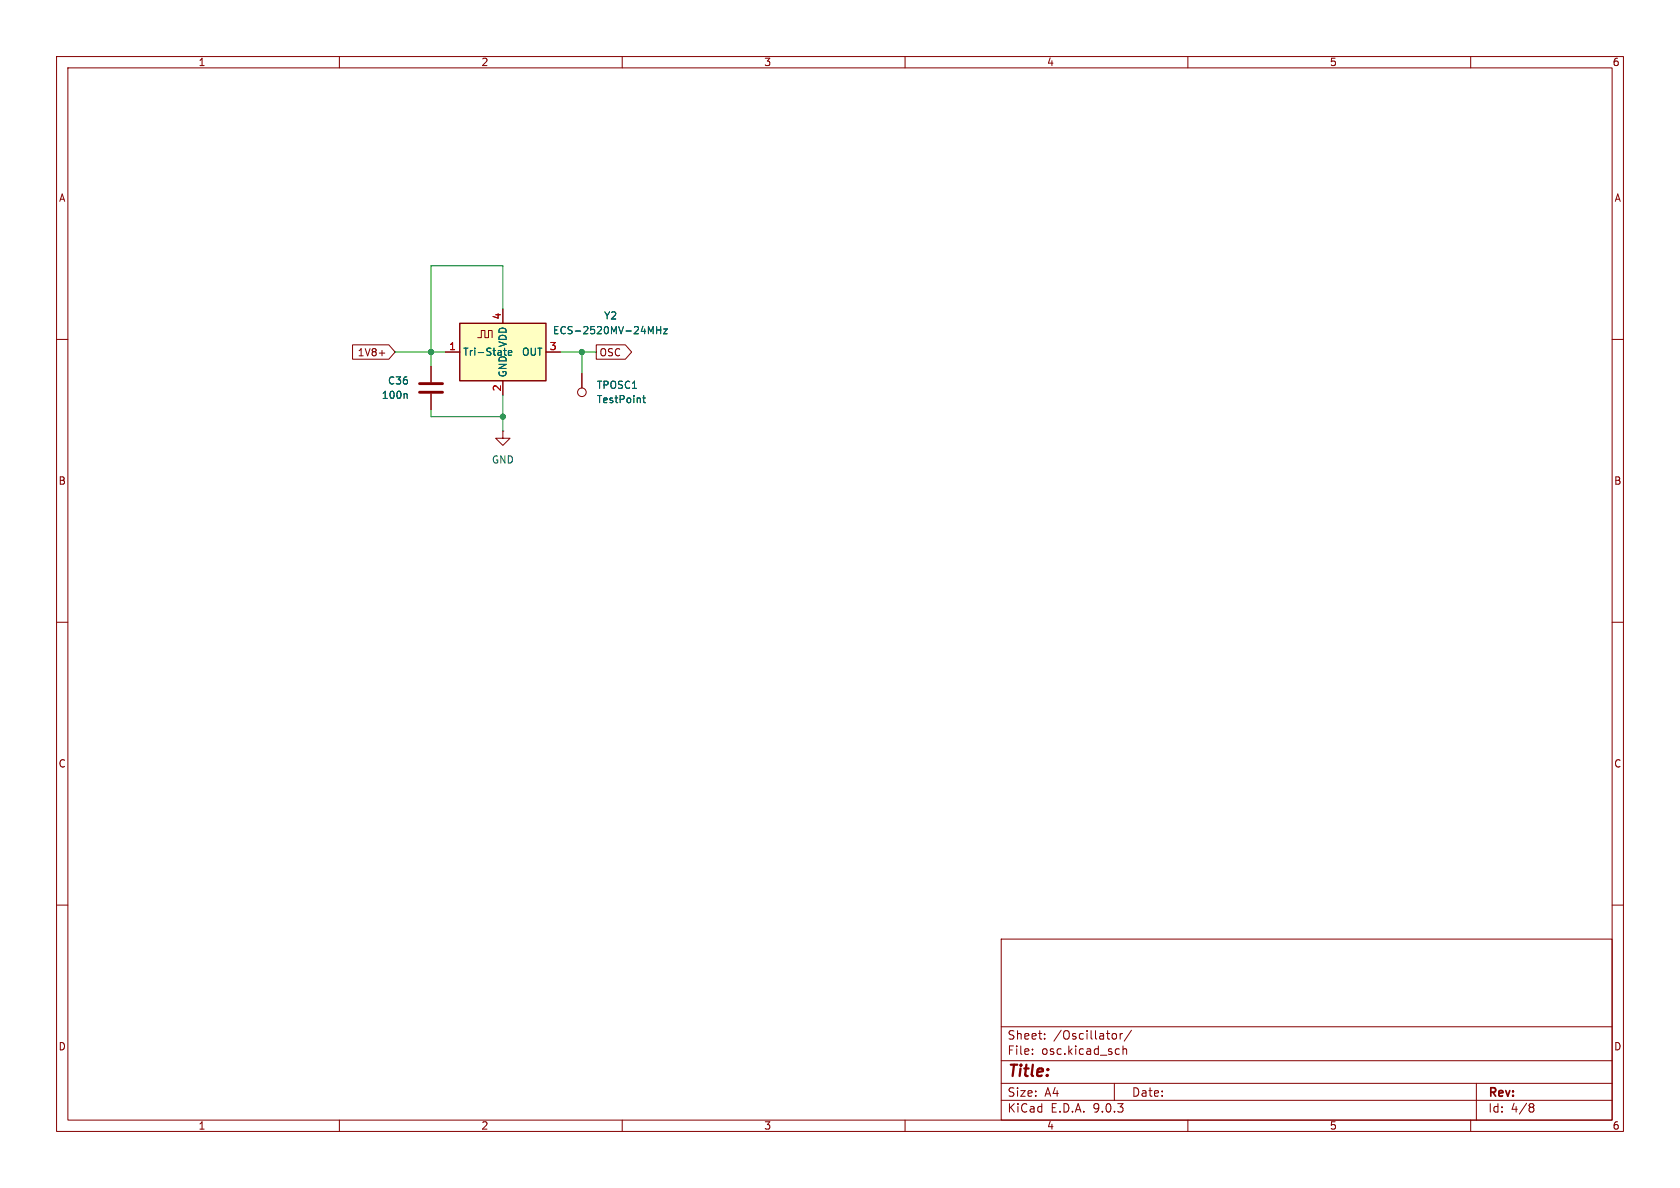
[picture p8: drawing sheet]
<svg xmlns="http://www.w3.org/2000/svg" width="297mm" height="210mm" viewBox="0 0 297 210" stroke-linecap="round" stroke-linejoin="round" font-family="sans-serif">
<g fill="none" stroke="#840000" stroke-width=".18">
<path d="M10 10h277v190h-277zM12 12h273v186h-273zM60 10v2M110 10v2M160 10v2M210 10v2M260 10v2M10 60h2M76.2 64.8v2.8M76.2 69.6v2.8M88.9 76.2v1.3h1.3l-1.3 1.2-1.3-1.2h1.3M88.9 76.2h.1"/>
<path d="M285 60h2M10 110h2M285 110h2M10 160h2M177 166h108v32h-108zM285 160h2M60 198v2M110 198v2M160 198v2M177 194.5h108M177 191.5h108M177 187.5h108"/>
<path d="M177 181.5h108M182.5 186.3v.1M182.5 185.5v.1M184.7 183.6v.1M184.7 182.8v.1M196.7 182.8l.4-.1 .3 .3v.4l-.2 .2h-.5M197 191.5v3M197.7 185.4l.2 .1M197.9 186.3l-.2 .1M198 182.7v1M198.5 182.7l-.3 .1-.2 .2M198.5 184.9v1.5"/>
<path d="M198.5 185.5l.2-.1 .4 .1 .1 .9M200 182.1l-1.3 2M210 198v2M260 198v2M261 191.5v6.5M270.6 195.1l.4 .1 .2 .2-.3 .3M270.6 195.7h.3M270.9 195.7l.2 .2 .1 .4-.2 .2-.4 .1"/>
</g>
<path d="M74.2 67.8h4M74.2 69.3h4" fill="none" stroke="#840000" stroke-width=".51"/>
<path d="M71.8 69.6l.2 .2v.6" fill="none" stroke="#006464" stroke-width=".18"/>
<path d="M81.3 57.2h15.2v10.1h-15.2z" fill="#ffffc2"/>
<path d="M81.3 57.2h15.2v10.1h-15.2z" fill="none" stroke="#840000" stroke-width=".25"/>
<g fill="none" stroke="#840000" stroke-width=".18">
<path d="M84.5 59.7h.6v-1.3h.6v1.3h.7v-1.3h.6v1.3M88.9 54.6v2.6M62.3 61h6.4l1.1 1.2-1.1 1.3h-6.4zM67.1 62.4h.9M76.2 64.8v2.8M76.2 69.6v2.8M78.7 62.2h2.6M88.9 67.3v2.6M96.5 62.2h2.6M102.9 66v2.6M105.4 61h5.2l1.1 1.2-1.1 1.3h-5.2z"/>
<circle cx="102.9" cy="69.3" r=".76"/>
</g>
<path d="M115.1 58.6l.4-.9v1.3M116.1 57.7v1.3M116.1 58.3h.7M116.8 57.7v1.3M117.3 58.2h.7l-.7 .8h.7M71.8 69.6l.2 .2v.6M89.2 61.5v1.1M89.9 62v.6M90.3 62l.2 .3-.6 .1M90.4 62.7l-.1 .1M113.6 70.3h.5M113.8 69.9v1.1l.3 .2" fill="none" stroke="#006464" stroke-width=".18"/>
<path d="M88.9 54.6v-7.6h-12.7v17.8M69.8 62.2h8.9M76.2 72.4v1.3h12.7M88.9 69.9v6.3M99.1 62.2h6.3M102.9 62.2v3.8" fill="none" stroke="#009600" stroke-width=".18"/>
<g fill="#009600" stroke="#009600" stroke-width=".18">
<circle cx="88.9" cy="73.7" r=".46"/>
<circle cx="76.2" cy="62.2" r=".46"/>
<circle cx="102.9" cy="62.2" r=".46"/>
</g>
<text font-size="2.8" fill="#840000" x="178" y="190.9">Title:</text>
<g font-size="2.1" fill="#840000">
<text x="178" y="184">Sheet:</text>
<text x="186.2" y="184">/Oscillator/</text>
<text x="178" y="186.7">File:</text>
<text x="184.1" y="186.7">osc.kicad_sch</text>
<text x="178" y="196.9">KiCad</text>
<text x="178" y="194.1">Size:</text>
<text x="184.7" y="194.1">A4</text>
<text x="185.7" y="196.9">E.D.A.</text>
<text x="193.3" y="196.9">9.0.3</text>
<text x="200" y="194.1">Date:</text>
<text x="263" y="194.3">Rev:</text>
<text x="263" y="196.9">Id:</text>
<text x="267.1" y="196.9">4/8</text>
</g>
<g font-size="1.8" fill="#840000">
<text x="35" y="11.9">1</text>
<text x="85" y="11.9">2</text>
<text x="135" y="11.9">3</text>
<text x="185" y="11.9">4</text>
<text x="235" y="11.9">5</text>
<text x="285" y="11.9">6</text>
<text x="10.3" y="35.9">A</text>
<text x="285.3" y="35.9">A</text>
<text x="63.1" y="63.2">1V8+</text>
<text x="105.9" y="63.2">OSC</text>
<text x="10.3" y="85.9">B</text>
<text x="285.3" y="85.9">B</text>
<text x="10.3" y="135.9">C</text>
<text x="285.3" y="135.9">C</text>
<text x="10.3" y="185.9">D</text>
<text x="285.3" y="185.9">D</text>
<text x="35" y="199.9">1</text>
<text x="85" y="199.9">2</text>
<text x="135" y="199.9">3</text>
<text x="185" y="199.9">4</text>
<text x="235" y="199.9">5</text>
<text x="285" y="199.9">6</text>
</g>
<g font-size="1.8" fill="#a90000">
<text x="88.6" y="56.6" transform="rotate(-90 88.6 56.6)">4</text>
<text x="79.3" y="62">1</text>
<text x="97.1" y="62">3</text>
<text x="88.6" y="69.3" transform="rotate(-90 88.6 69.3)">2</text>
</g>
<g font-size="1.8" fill="#006464">
<text x="97.7" y="59.3">ECS-2520MV-24MHz</text>
<text x="106.7" y="56.7">Y2</text>
<text x="81.8" y="63.1">Tri-State</text>
<text x="89.8" y="61.5" transform="rotate(-90 89.8 61.5)">VDD</text>
<text x="92.2" y="63.1">OUT</text>
<text x="67.4" y="70.7">100n</text>
<text x="68.5" y="68.2">C36</text>
<text x="89.8" y="66.8" transform="rotate(-90 89.8 66.8)">GND</text>
<text x="105.4" y="68.9">TPOSC1</text>
<text x="105.4" y="71.5">TestPoint</text>
<text x="86.9" y="82.1">GND</text>
</g>
</svg>
